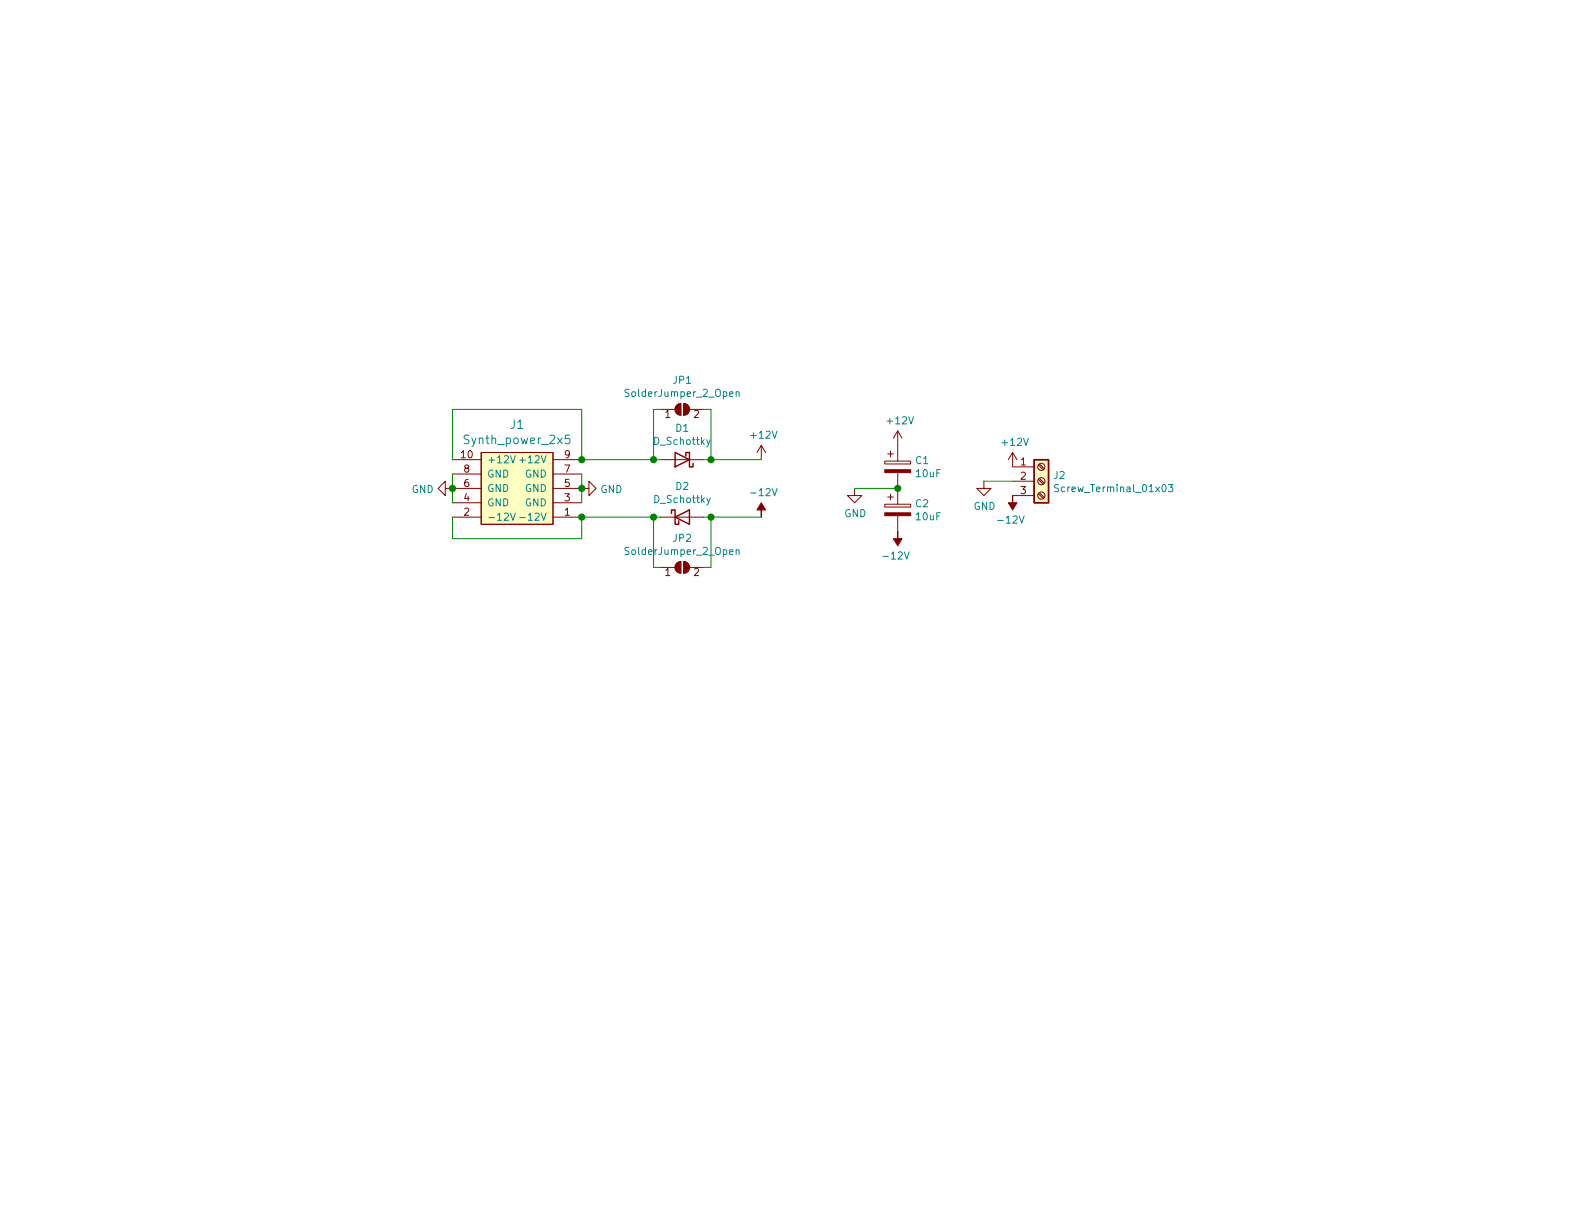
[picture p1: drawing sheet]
EESchema Schematic File Version 4
EELAYER 30 0
EELAYER END
$Descr USLetter 11000 8500
encoding utf-8
Sheet 1 1
Title "Euro/Kosmo power breakout"
Date "2020-11-21"
Rev ""
Comp "Rich Holmes / Analog Output"
Comment1 ""
Comment2 ""
Comment3 ""
Comment4 ""
$EndDescr
$Comp
L Device:D_Schottky D1
U 1 1
P 4750 3200
F 0 "D1" H 4750 2984 50  0000 C CNN
F 1 "D_Schottky" H 4750 3075 50  0000 C CNN
F 2 "Diode_THT:D_DO-41_SOD81_P7.62mm_Horizontal" H 4750 3200 50  0001 C CNN
F 3 "~" H 4750 3200 50  0001 C CNN
	1    4750 3200
	-1   0    0    1   
$EndComp
$Comp
L Device:D_Schottky D2
U 1 1
P 4750 3600
F 0 "D2" H 4750 3816 50  0000 C CNN
F 1 "D_Schottky" H 4750 3725 50  0000 C CNN
F 2 "Diode_THT:D_DO-41_SOD81_P7.62mm_Horizontal" H 4750 3600 50  0001 C CNN
F 3 "~" H 4750 3600 50  0001 C CNN
	1    4750 3600
	1    0    0    -1  
$EndComp
$Comp
L Device:CP C1
U 1 1
P 6250 3250
F 0 "C1" H 6368 3296 50  0000 L CNN
F 1 "10uF" H 6368 3205 50  0000 L CNN
F 2 "Capacitor_THT:CP_Radial_D5.0mm_P2.00mm" H 6288 3100 50  0001 C CNN
F 3 "~" H 6250 3250 50  0001 C CNN
	1    6250 3250
	1    0    0    -1  
$EndComp
$Comp
L Device:CP C2
U 1 1
P 6250 3550
F 0 "C2" H 6368 3596 50  0000 L CNN
F 1 "10uF" H 6368 3505 50  0000 L CNN
F 2 "Capacitor_THT:CP_Radial_D5.0mm_P2.00mm" H 6288 3400 50  0001 C CNN
F 3 "~" H 6250 3550 50  0001 C CNN
	1    6250 3550
	1    0    0    -1  
$EndComp
$Comp
L power:GND #PWR05
U 1 1
P 5950 3400
F 0 "#PWR05" H 5950 3150 50  0001 C CNN
F 1 "GND" H 5955 3227 50  0000 C CNN
F 2 "" H 5950 3400 50  0001 C CNN
F 3 "" H 5950 3400 50  0001 C CNN
	1    5950 3400
	1    0    0    -1  
$EndComp
Wire Wire Line
	5950 3400 6250 3400
Connection ~ 6250 3400
Wire Wire Line
	4050 3200 4550 3200
Wire Wire Line
	4050 3600 4550 3600
Wire Wire Line
	4900 3200 4950 3200
Wire Wire Line
	4900 3600 4950 3600
Wire Wire Line
	3150 3300 3150 3400
Connection ~ 3150 3400
Wire Wire Line
	3150 3400 3150 3500
Wire Wire Line
	4050 3300 4050 3400
Connection ~ 4050 3400
Wire Wire Line
	4050 3400 4050 3500
Wire Wire Line
	3150 3200 3150 2850
Wire Wire Line
	3150 2850 4050 2850
Wire Wire Line
	4050 2850 4050 3200
Wire Wire Line
	3150 3600 3150 3750
Wire Wire Line
	3150 3750 4050 3750
Wire Wire Line
	4050 3750 4050 3600
$Comp
L power:GND #PWR01
U 1 1
P 3150 3400
F 0 "#PWR01" H 3150 3150 50  0001 C CNN
F 1 "GND" V 3155 3272 50  0000 R CNN
F 2 "" H 3150 3400 50  0001 C CNN
F 3 "" H 3150 3400 50  0001 C CNN
	1    3150 3400
	0    1    1    0   
$EndComp
$Comp
L power:GND #PWR02
U 1 1
P 4050 3400
F 0 "#PWR02" H 4050 3150 50  0001 C CNN
F 1 "GND" V 4055 3272 50  0000 R CNN
F 2 "" H 4050 3400 50  0001 C CNN
F 3 "" H 4050 3400 50  0001 C CNN
	1    4050 3400
	0    -1   1    0   
$EndComp
$Comp
L power:+12V #PWR03
U 1 1
P 5300 3200
F 0 "#PWR03" H 5300 3050 50  0001 C CNN
F 1 "+12V" H 5315 3373 50  0000 C CNN
F 2 "" H 5300 3200 50  0001 C CNN
F 3 "" H 5300 3200 50  0001 C CNN
	1    5300 3200
	1    0    0    -1  
$EndComp
$Comp
L power:+12V #PWR06
U 1 1
P 6250 3100
F 0 "#PWR06" H 6250 2950 50  0001 C CNN
F 1 "+12V" H 6265 3273 50  0000 C CNN
F 2 "" H 6250 3100 50  0001 C CNN
F 3 "" H 6250 3100 50  0001 C CNN
	1    6250 3100
	1    0    0    -1  
$EndComp
$Comp
L power:-12V #PWR04
U 1 1
P 5300 3600
F 0 "#PWR04" H 5300 3700 50  0001 C CNN
F 1 "-12V" H 5315 3773 50  0000 C CNN
F 2 "" H 5300 3600 50  0001 C CNN
F 3 "" H 5300 3600 50  0001 C CNN
	1    5300 3600
	1    0    0    -1  
$EndComp
$Comp
L power:-12V #PWR07
U 1 1
P 6250 3700
F 0 "#PWR07" H 6250 3800 50  0001 C CNN
F 1 "-12V" H 6265 3873 50  0000 C CNN
F 2 "" H 6250 3700 50  0001 C CNN
F 3 "" H 6250 3700 50  0001 C CNN
	1    6250 3700
	-1   0    0    1   
$EndComp
$Comp
L ao_symbols:Synth_power_2x5 J1
U 1 1
P 3600 3400
F 0 "J1" H 3600 3847 60  0000 C CNN
F 1 "Synth_power_2x5" H 3600 3741 60  0000 C CNN
F 2 "ao_tht:Power_Header" H 3600 3400 60  0001 C CNN
F 3 "" H 3600 3400 60  0001 C CNN
	1    3600 3400
	1    0    0    -1  
$EndComp
Connection ~ 4050 3600
Connection ~ 4050 3200
$Comp
L Connector:Screw_Terminal_01x03 J2
U 1 1
P 7250 3350
F 0 "J2" H 7330 3392 50  0000 L CNN
F 1 "Screw_Terminal_01x03" H 7330 3301 50  0000 L CNN
F 2 "ao_tht:TerminalBlock_Degson_DG301_1x03_P5.00mm_Vertical" H 7250 3350 50  0001 C CNN
F 3 "~" H 7250 3350 50  0001 C CNN
	1    7250 3350
	1    0    0    -1  
$EndComp
$Comp
L power:+12V #PWR09
U 1 1
P 7050 3250
F 0 "#PWR09" H 7050 3100 50  0001 C CNN
F 1 "+12V" H 7065 3423 50  0000 C CNN
F 2 "" H 7050 3250 50  0001 C CNN
F 3 "" H 7050 3250 50  0001 C CNN
	1    7050 3250
	1    0    0    -1  
$EndComp
$Comp
L power:-12V #PWR010
U 1 1
P 7050 3450
F 0 "#PWR010" H 7050 3550 50  0001 C CNN
F 1 "-12V" H 7065 3623 50  0000 C CNN
F 2 "" H 7050 3450 50  0001 C CNN
F 3 "" H 7050 3450 50  0001 C CNN
	1    7050 3450
	-1   0    0    1   
$EndComp
$Comp
L power:GND #PWR08
U 1 1
P 6850 3350
F 0 "#PWR08" H 6850 3100 50  0001 C CNN
F 1 "GND" H 6855 3177 50  0000 C CNN
F 2 "" H 6850 3350 50  0001 C CNN
F 3 "" H 6850 3350 50  0001 C CNN
	1    6850 3350
	1    0    0    -1  
$EndComp
Wire Wire Line
	6850 3350 7050 3350
Wire Wire Line
	4600 3950 4550 3950
Wire Wire Line
	4550 3950 4550 3600
Connection ~ 4550 3600
Wire Wire Line
	4550 3600 4600 3600
Wire Wire Line
	4900 3950 4950 3950
Wire Wire Line
	4950 3950 4950 3600
Connection ~ 4950 3600
Wire Wire Line
	4950 3600 5300 3600
Wire Wire Line
	4600 2850 4550 2850
Wire Wire Line
	4550 2850 4550 3200
Wire Wire Line
	4900 2850 4950 2850
Wire Wire Line
	4950 2850 4950 3200
Connection ~ 4550 3200
Wire Wire Line
	4550 3200 4600 3200
Connection ~ 4950 3200
Wire Wire Line
	4950 3200 5300 3200
$Comp
L Jumper:SolderJumper_2_Open JP1
U 1 1
P 4750 2850
F 0 "JP1" H 4750 3055 50  0000 C CNN
F 1 "SolderJumper_2_Open" H 4750 2964 50  0000 C CNN
F 2 "Jumper:SolderJumper-2_P1.3mm_Open_RoundedPad1.0x1.5mm" H 4750 2850 50  0001 C CNN
F 3 "~" H 4750 2850 50  0001 C CNN
	1    4750 2850
	1    0    0    -1  
$EndComp
$Comp
L Jumper:SolderJumper_2_Open JP2
U 1 1
P 4750 3950
F 0 "JP2" H 4750 4155 50  0000 C CNN
F 1 "SolderJumper_2_Open" H 4750 4064 50  0000 C CNN
F 2 "Jumper:SolderJumper-2_P1.3mm_Open_RoundedPad1.0x1.5mm" H 4750 3950 50  0001 C CNN
F 3 "~" H 4750 3950 50  0001 C CNN
	1    4750 3950
	1    0    0    -1  
$EndComp
$EndSCHEMATC
